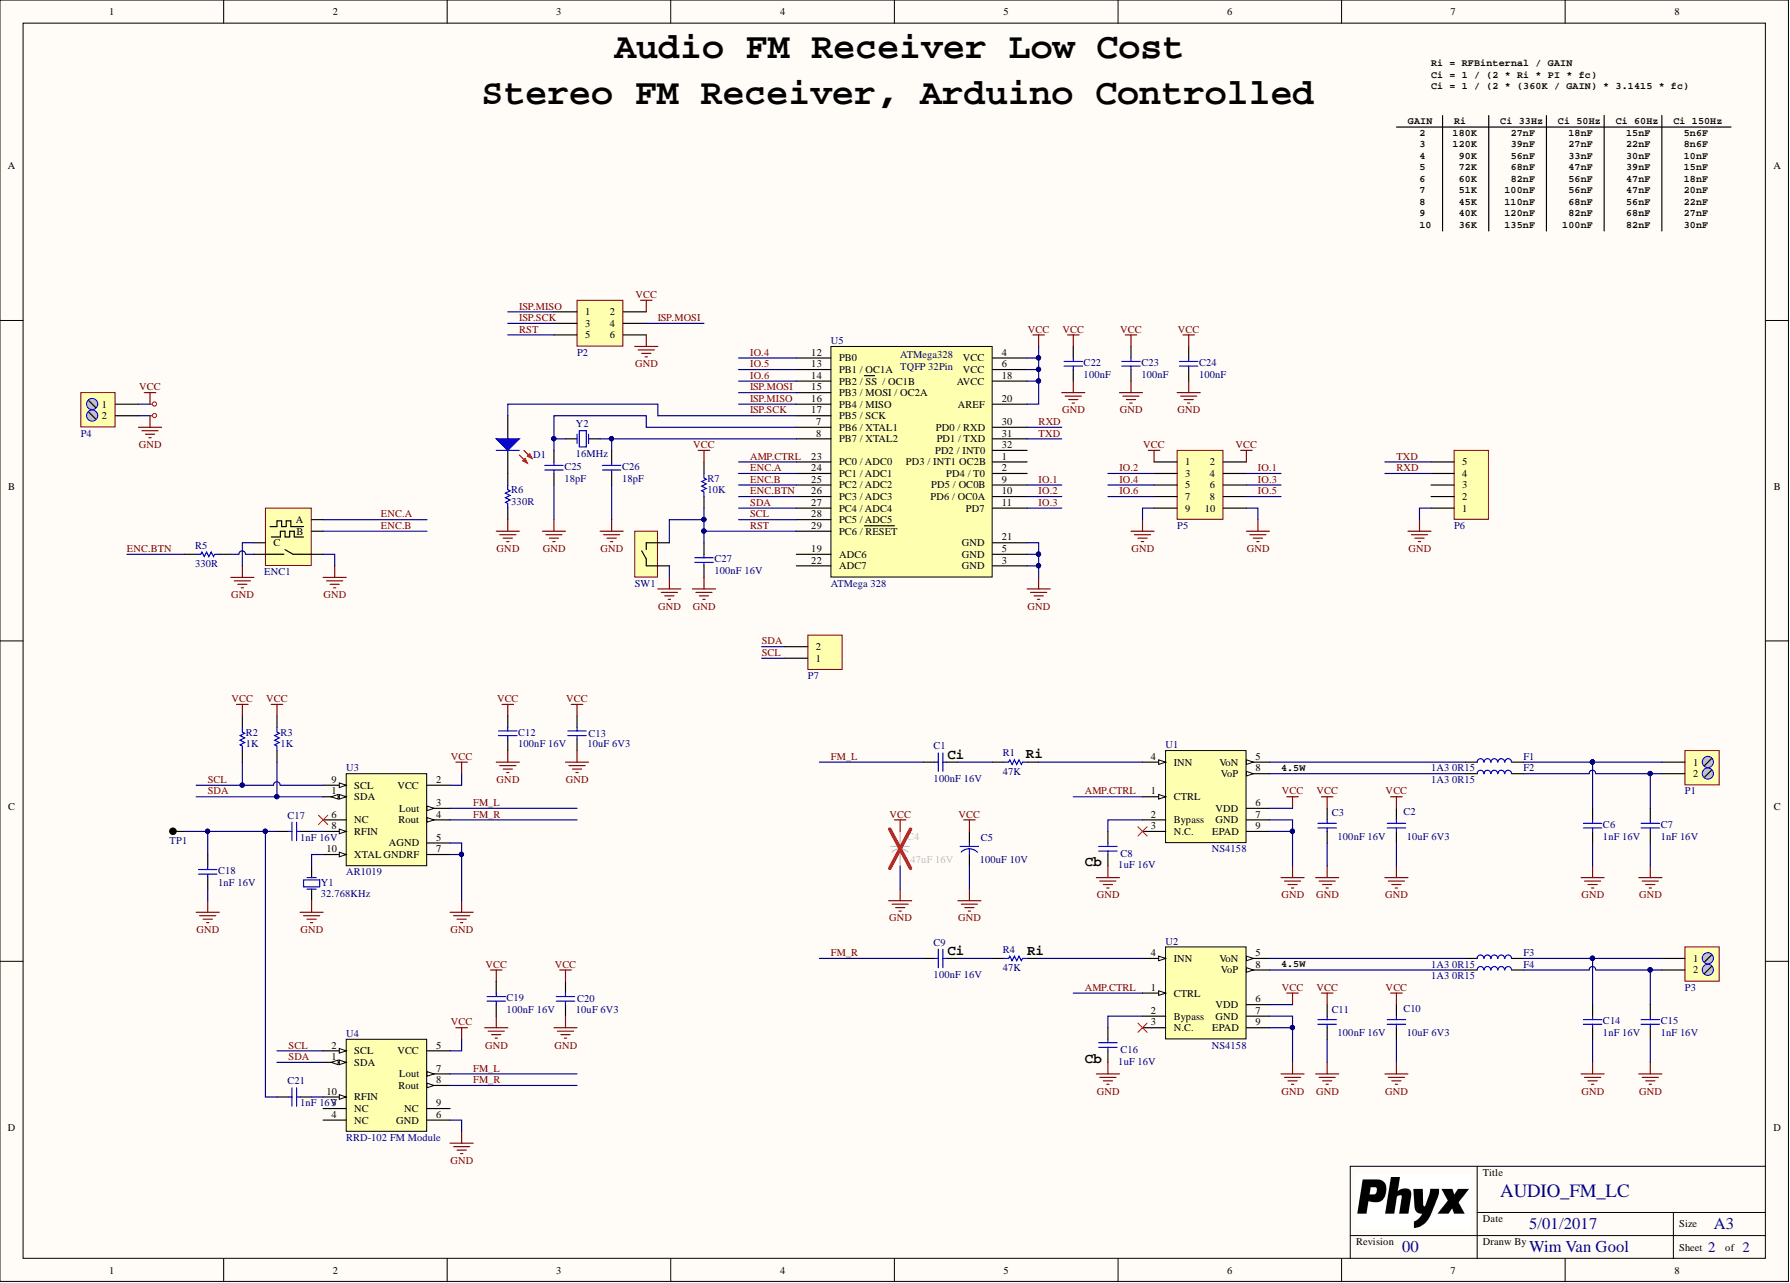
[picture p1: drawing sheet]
# Altium project AUDIO_FM_LC_00.PrjPcb
PCB_ENGINEER: WimVG; PCB_REV: 00; PCB_TITLE: AUDIO_FM_LC
1 sheet, 56 parts. Net scope: global (net labels, ports and power ports of the same name join across sheets).
Board file: AUDIO_FM_LC_00.PcbDoc

## Sheet AUDIO_FM_LC_00.SchDoc: AUDIO_FM_LC
size A3; Date: 5/01/2017; DrawnBy: Wim Van Gool; Revision: 00; SheetNumber: 2; SheetTotal: 2; PageSetup: Record=PageOptions¦CenterHorizontal=True¦CenterVertical=True¦PrintScale=0.70¦XCorrection=1.00¦YCorrection=1.00¦PrintKind=1¦BorderSize=5000000¦LeftOffset=0¦BottomOffset=0¦Orientation=2¦PaperLength=1000¦PaperWidth=1000¦Scale=100¦PaperSource=15¦PrintQuality=600¦MediaType=1¦DitherType=10¦PrintScaleMode=1¦PaperKind=A4 (210 x 297 mm)¦PaperIndex=9

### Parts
C1  value 100nF 16V  [C0603_N]  (hidden comment: CAP_CERAMIC)
C2  value 10uF 6V3  [C0805_N]  (hidden comment: CAP_CERAMIC)
C3  value 100nF 16V  [C0603_N]  (hidden comment: CAP_CERAMIC)
C4  value 47uF 16V  [C6.6x5.4]  (hidden comment: CAP_POL)
C5  value 100uF 10V  [C_5x11_2mm]  (hidden comment: CAP_POL)
C6  value 1nF 16V  [C0603_N]  (hidden comment: CAP_CERAMIC)
C7  value 1nF 16V  [C0603_N]  (hidden comment: CAP_CERAMIC)
C8  value 1uF 16V  [C0805_N]  (hidden comment: CAP_CERAMIC)
C9  value 100nF 16V  [C0603_N]  (hidden comment: CAP_CERAMIC)
C10  value 10uF 6V3  [C0805_N]  (hidden comment: CAP_CERAMIC)
C11  value 100nF 16V  [C0603_N]  (hidden comment: CAP_CERAMIC)
C12  value 100nF 16V  [C0603_N]  (hidden comment: CAP_CERAMIC)
C13  value 10uF 6V3  [C0805_N]  (hidden comment: CAP_CERAMIC)
C14  value 1nF 16V  [C0603_N]  (hidden comment: CAP_CERAMIC)
C15  value 1nF 16V  [C0603_N]  (hidden comment: CAP_CERAMIC)
C16  value 1uF 16V  [C0805_N]  (hidden comment: CAP_CERAMIC)
C17  value 1nF 16V  [C0603_N]  (hidden comment: CAP_CERAMIC)
C18  value 1nF 16V  [C0603_N]  (hidden comment: CAP_CERAMIC)
C19  value 100nF 16V  [C0603_N]  (hidden comment: CAP_CERAMIC)
C20  value 10uF 6V3  [C0805_N]  (hidden comment: CAP_CERAMIC)
C21  value 1nF 16V  [C0603_N]  (hidden comment: CAP_CERAMIC)
C22  value 100nF  [C0603_N]  (hidden comment: CAP_CERAMIC)
C23  value 100nF  [C0603_N]  (hidden comment: CAP_CERAMIC)
C24  value 100nF  [C0603_N]  (hidden comment: CAP_CERAMIC)
C25  value 18pF  [C0603_N]  (hidden comment: CAP_CERAMIC)
C26  value 18pF  [C0603_N]  (hidden comment: CAP_CERAMIC)
C27  value 100nF 16V  [C0603_N]  (hidden comment: CAP_CERAMIC)
D1  Default 0805 Red LED  [LED_0805_RD]  (value not drawn)
ENC1  Rotary Encoder with Switch  [PEC11-4215F-S0024]  (value not drawn)
F1  value 1A3 0R15  [L0603]  (hidden comment: BLM18KG601SN1D)
F2  value 1A3 0R15  [L0603]  (hidden comment: BLM18KG601SN1D)
F3  value 1A3 0R15  [L0603]  (hidden comment: BLM18KG601SN1D)
F4  value 1A3 0R15  [L0603]  (hidden comment: BLM18KG601SN1D)
P1  2 Way Screw HDR 3,5mm  [WE_691103110002]  (value not drawn)
P2  Header 3X2  [HDR2X3]  (value not drawn)
P3  2 Way Screw HDR 3,5mm  [WE_691103110002]  (value not drawn)
P4  2 Way Screw HDR 3,5mm  [WE_691103110002]  (value not drawn)
P5  Header 5x2  [HDR2X5]  (value not drawn)
P6  Header 5  [HDR1X5]  (value not drawn)
P7  Header 2  [HDR1X2]  (value not drawn)
R1  value 47K  [R0603_N]  (hidden comment: RESISTOR)
R2  value 1K  [R0603_N]  (hidden comment: RESISTOR)
R3  value 1K  [R0603_N]  (hidden comment: RESISTOR)
R4  value 47K  [R0603_N]  (hidden comment: RESISTOR)
R5  value 330R  [R0603_N]  (hidden comment: RESISTOR)
R6  value 330R  [R0603_N]  (hidden comment: RESISTOR)
R7  value 10K  [R0603_N]  (hidden comment: RESISTOR)
SW1  Default TH TACT  [TACTSW]  (value not drawn)
TP1  TEST_PAD  [TP_1.5mm_0.9mm]  (value not drawn)
U1  value NS4158  [SOIC_N_8_TH]  (hidden comment: 5W Class D mono amplifier inducter-less)
U2  value NS4158  [SOIC_N_8_TH]  (hidden comment: 5W Class D mono amplifier inducter-less)
U3  value AR1019  [TI_DGS_S-PDSO-G10]  (hidden comment: FM Receiver I2C)
U4  value RRD-102 FM Module  [RRD-102]  (hidden comment: RRD-102 V2.0 FM Radio Module With RDS decoding)
U5  value ATMega 328  [TQFP_32]  (hidden comment: 8-bit MCU)
Y1  value 32.768KHz  [CMR200T]  (hidden comment: 32.768Khz CMR200 12.5pF)
Y2  value 16MHz  [HC49US]  (hidden comment: 16MHz 18pF HC49US)

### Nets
GND: C2.2 C3.2 C4.2 C5.2 C6.2 C7.2 C8.2 C10.2 C11.2 C12.2 C13.2 C14.2 C15.2 C16.2 C18.2 C19.2 C20.2 C22.2 C23.2 C24.2 C25.2 C26.2 C27.2 ENC1.2 ENC1.C P2.6 P4.2 P5.9 P5.10 P6.1 R6.2 SW1.2 U1.7(GND) U1.9(EPAD) U2.7(GND) U2.9(EPAD) U3.5(AGND) U3.7(GNDRF) U4.6(GND) U5.3(GND) U5.5(GND) U5.21(GND) Y1.2(OSC2)
VCC: C2.1 C3.1 C4.1 C5.1 C10.1 C11.1 C12.1 C13.1 C19.1 C20.1 C22.1 C23.1 C24.1 P2.2 P4.1 P5.1 P5.2 R2.1 R3.1 R7.1 U1.6(VDD) U2.6(VDD) U3.2(VCC) U4.5(VCC) U5.4(VCC) U5.6(VCC) U5.18(AVCC) U5.20(AREF)
AMP.CTRL: U1.1(CTRL) U2.1(CTRL) U5.23(PC0_/_ADC0)
ENC.A: ENC1.A U5.24(PC1_/_ADC1)
ENC.B: ENC1.B U5.25(PC2_/_ADC2)
ENC.BTN: R5.1 U5.26(PC3_/_ADC3)
FM_L: C1.1 U3.3(Lout) U4.7(Lout)
FM_R: C9.1 U3.4(Rout) U4.8(Rout)
IO.1: P5.4 U5.9(PD5_/_OC0B)
IO.2: P5.3 U5.10(PD6_/_OC0A)
IO.3: P5.6 U5.11(PD7)
IO.4: P5.5 U5.12(PB0)
IO.5: P5.8 U5.13(PB1_/_OC1A)
IO.6: P5.7 U5.14(PB2_/_~{SS}__/_OC1B)
ISP.MISO: P2.1 U5.16(PB4_/_MISO)
ISP.MOSI: P2.4 U5.15(PB3_/_MOSI_/_OC2A)
ISP.SCK: D1.1(A) P2.3 U5.17(PB5_/_SCK)
RST: C27.1 P2.5 R7.2 SW1.1 U5.29(PC6_/_~{RESET})
RXD: P6.4 U5.30(PD0_/_RXD)
SCL: P7.1 R2.2 U3.9(SCL) U4.2(SCL) U5.28(PC5_/_ADC5)
SDA: P7.2 R3.2 U3.1(SDA) U4.1(SDA) U5.27(PC4_/_ADC4)
TXD: P6.5 U5.31(PD1_/_TXD)
NetC1_2: C1.2 R1.2
NetC6_1: C6.1 F1.2 P1.1
NetC7_1: C7.1 F2.2 P1.2
NetC8_1: C8.1 U1.2(Bypass)
NetC9_2: C9.2 R4.2
NetC14_1: C14.1 F3.2 P3.1
NetC15_1: C15.1 F4.2 P3.2
NetC16_1: C16.1 U2.2(Bypass)
NetC17_1: C17.1 U3.8(RFIN)
NetC17_2: C17.2 C18.1 C21.2 TP1.1
NetC21_1: C21.1 U4.10(RFIN)
NetC25_1: C25.1 U5.7(PB6_/_XTAL1) Y2.1(OSC1)
NetC26_1: C26.1 U5.8(PB7_/_XTAL2) Y2.2(OSC2)
NetD1_2: D1.2(K) R6.1
NetENC1_1: ENC1.1 R5.2
NetF1_1: F1.1 U1.5(VoN)
NetF2_1: F2.1 U1.8(VoP)
NetF3_1: F3.1 U2.5(VoN)
NetF4_1: F4.1 U2.8(VoP)
NetR1_1: R1.1 U1.4(INN)
NetR4_1: R4.1 U2.4(INN)
NetU3_10: U3.10(XTAL) Y1.1(OSC1)

Not connected (* = marked no-connect by the designer): P6 2 3; U1 3(N.C.)*; U2 3(N.C.)*; U3 6(NC)*; U4 3(NC) 4(NC) 9(NC); U5 1(PD3_/_INT1_OC2B) 2(PD4_/_T0) 19(ADC6) 22(ADC7) 32(PD2_/_INT0)

### Layout directives
net class POWER: GND, VCC

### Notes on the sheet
- Audio FM Receiver Low Cost
- Ci = 1 / (2 * Ri * PI * fc)
- Ci = 1 / (2 * (360K / GAIN) * 3.1415 * fc)
- Ri = RFBinternal / GAIN
- Stereo FM Receiver, Arduino Controlled
- GAIN
- 2
- 3
- 4
- Ri
- 180K
- 120K
- 90K
- Ci 33Hz
- 27nF
- 39nF
- 56nF
- Ci 50Hz
- 18nF
- 33nF
- Ci 60Hz
- 15nF
- 22nF
- 30nF
- Ci 150Hz
- 5n6F
- 8n6F
- 10nF
- 5
- 6
- 7
- 8
- 9
- 72K
- 60K
- 51K
- 45K
- 40K
- 68nF
- 82nF
- 100nF
- 110nF
- 120nF
- 47nF
- 20nF
- 10
- 36K
- 135nF
- (near C1) Ci
- (near R1) Ri
- 4.5W
- (near C8) Cb
- (near C9) Ci
- (near R4) Ri
- (near C16) Cb
- Title
- Revision
- Date
- Dranw By
- Size
- A3
- Sheet
- of

## Assembly variants
LOW_COST: not fitted C4
